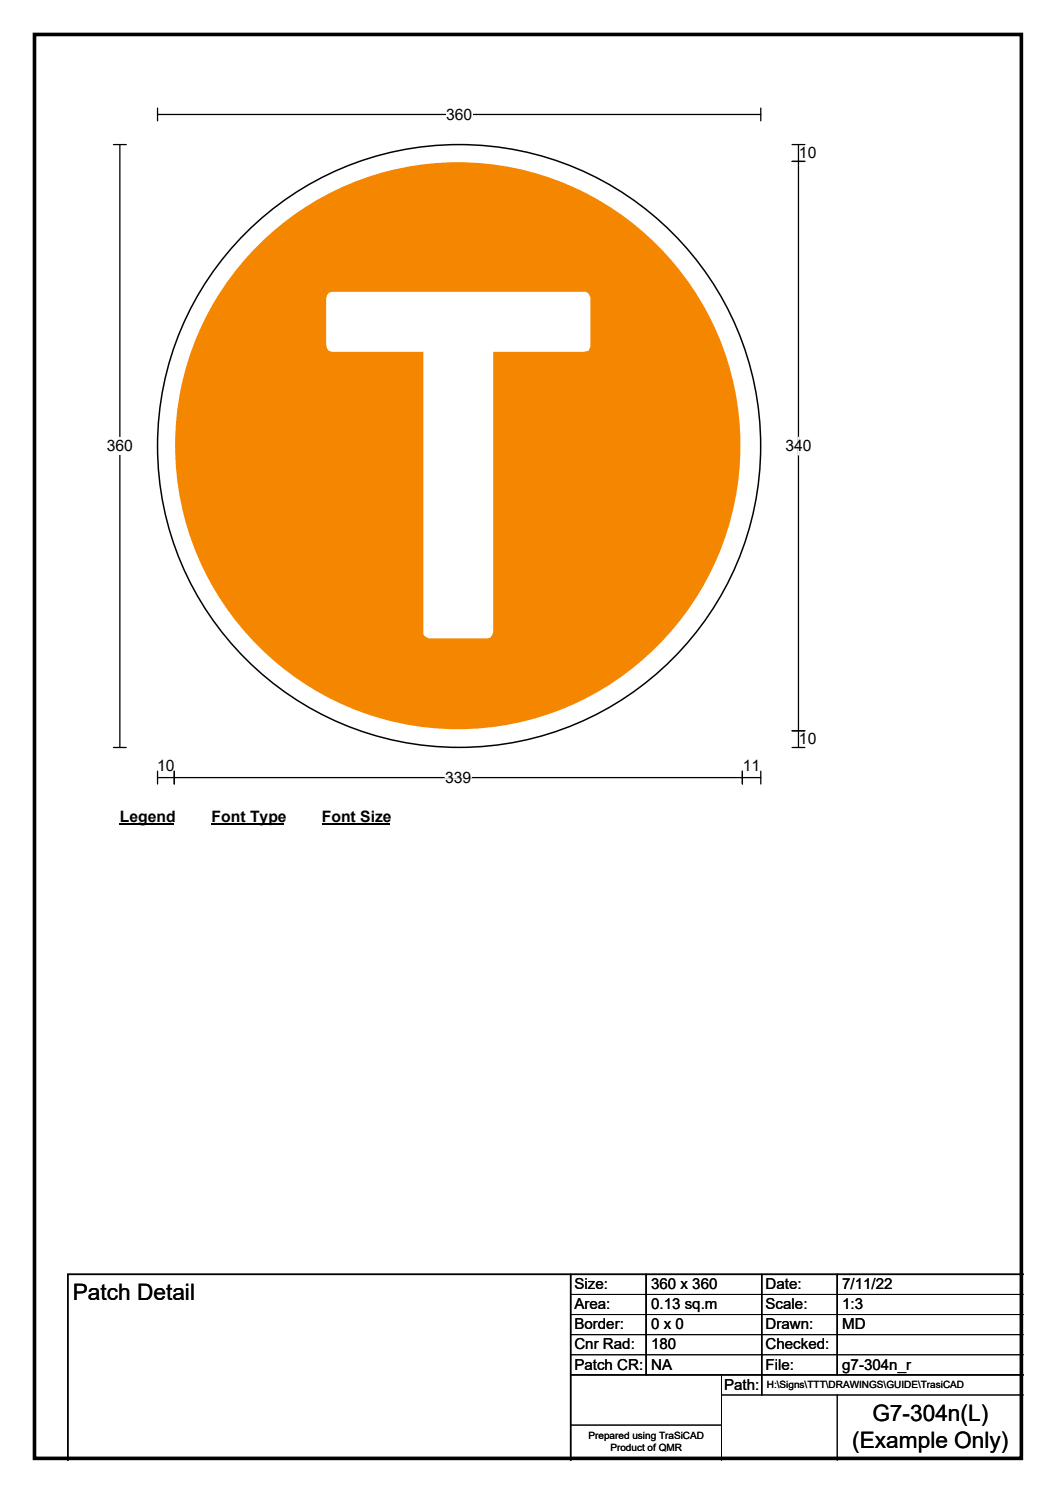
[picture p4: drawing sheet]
<svg xmlns="http://www.w3.org/2000/svg" width="210mm" height="297mm" viewBox="0 0 210 297" stroke-linecap="round" stroke-linejoin="round" font-family="sans-serif">
<path d="M6.9 6.9h196.2v283.3h-196.2z" fill="none" stroke="#000" stroke-width=".72"/>
<path d="M31.3 22.8h120M31.3 21.5v2.5M151.3 21.5v2.5" fill="none" stroke="#000" stroke-width=".25"/>
<path d="M88.7 21h5.2v3.5h-5.2z" fill="#fff"/>
<path d="M22.6 28.8h2.5M23.8 28.8v119.9M22.6 148.7h2.5M31.3 154.7h120M31.3 153.4v2.6M34.6 153.4v2.6M147.6 153.4v2.6M151.3 153.4v2.6" fill="none" stroke="#000" stroke-width=".25"/>
<path d="M88.5 154.7h5.2" fill="none" stroke="#fff" stroke-width=".25"/>
<path d="M21.2 87h5.2v3.5h-5.2z" fill="#fff"/>
<path d="M157.5 32.1h2.5M157.5 28.8h2.5M158.8 28.8v119.9M157.5 145.4h2.5M157.5 148.7h2.5" fill="none" stroke="#000" stroke-width=".25"/>
<path d="M158.8 87v3.5" fill="none" stroke="#fff" stroke-width=".25"/>
<path d="M23.8 160.7h10.8v3.5h-10.8z" fill="#fff"/>
<path d="M23.8 164h10.8" fill="none" stroke="#000" stroke-width=".32"/>
<path d="M42.1 160.7h14.4v3.5h-14.4z" fill="#fff"/>
<path d="M42.1 164h14.4" fill="none" stroke="#000" stroke-width=".32"/>
<path d="M64 160.7h13.4v3.5h-13.4z" fill="#fff"/>
<path d="M64 164h13.4" fill="none" stroke="#000" stroke-width=".32"/>
<circle cx="91.3" cy="88.7" r="60" fill="#fff" stroke="#fff" stroke-width=".2"/>
<circle cx="91.3" cy="88.7" r="60" fill="none" stroke="#000" stroke-width=".3"/>
<path d="M51.3 48.8a56.2 56.2 0 0 1 75.6-3.5 56.2 56.2 0 0 1 10.7 74.9 56.1 56.1 0 0 1-61.3 22.9 56.1 56.1 0 0 1-41.4-50.6 56.2 56.2 0 0 1 16.4-43.7z" fill-rule="evenodd" fill="#f58600"/>
<path d="M65.4 58.2l.7-.1h50.4l.5 .3 .4 .7v9.8l-.4 .9-1 .2h-17.9v55.8l-.6 1-.5 .2h-11.8l-.9-.5-.1-.4v-56.1h-18.1l-.7-.2-.4-.5-.1-.7v-9.1l.1-.7z" fill-rule="evenodd" fill="#fff"/>
<path d="M113.5 253.5v37M128.5 253.5v20M151.5 253.5v24M166.5 253.5v20M203.5 253.5h-190v37M113.5 273.5h90" fill="none" stroke="#000" stroke-width=".3"/>
<path d="M113.5 257.5h90M113.5 261.5h90M113.5 265.5h90M113.5 269.5h90M143.5 273.5v17M143.5 277.5h60M166.5 277.5v13M113.5 283.5h30" fill="none" stroke="#000" stroke-width=".2"/>
<g font-size="4.5">
<text x="14.5" y="258.6">Patch Detail</text>
<text x="173.5" y="282.7">G7-304n(L)</text>
<text x="169.5" y="288.1">(Example Only)</text>
</g>
<g font-size="3.1">
<text x="88.7" y="23.8">360</text>
<text x="158.9" y="31.5">10</text>
<text x="21.2" y="89.8">360</text>
<text x="156.2" y="89.8">340</text>
<text x="158.9" y="148.1">10</text>
<text x="31.2" y="153.3">10</text>
<text x="88.5" y="155.8">339</text>
<text x="147.7" y="153.3">11</text>
<text x="23.8" y="163.5">Legend</text>
<text x="42.1" y="163.5">Font Type</text>
<text x="64" y="163.5">Font Size</text>
</g>
<g font-size="3">
<text x="114.2" y="256.5">Size:</text>
<text x="129.5" y="256.5">360 x 360</text>
<text x="152.2" y="256.5">Date:</text>
<text x="167.5" y="256.5">7/11/22</text>
<text x="114.2" y="260.5">Area:</text>
<text x="129.5" y="260.5">0.13 sq.m</text>
<text x="152.2" y="260.5">Scale:</text>
<text x="167.5" y="260.5">1:3</text>
<text x="114.2" y="264.5">Border:</text>
<text x="114.2" y="268.5">Cnr Rad:</text>
<text x="129.5" y="264.5">0 x 0</text>
<text x="129.5" y="268.5">180</text>
<text x="152.2" y="264.5">Drawn:</text>
<text x="152.2" y="268.5">Checked:</text>
<text x="167.5" y="264.5">MD</text>
<text x="114.2" y="272.5">Patch CR:</text>
<text x="129.5" y="272.5">NA</text>
<text x="152.2" y="272.5">File:</text>
<text x="167.5" y="272.5">g7-304n_r</text>
<text x="144" y="276.5">Path:</text>
</g>
<g font-size="2">
<text x="152.5" y="276.1">H:\Signs\TTT\DRAWINGS\GUIDE\TrasiCAD</text>
<text x="117" y="286.3">Prepared using TraSiCAD</text>
<text x="121.4" y="288.7">Product of QMR</text>
</g>
</svg>
